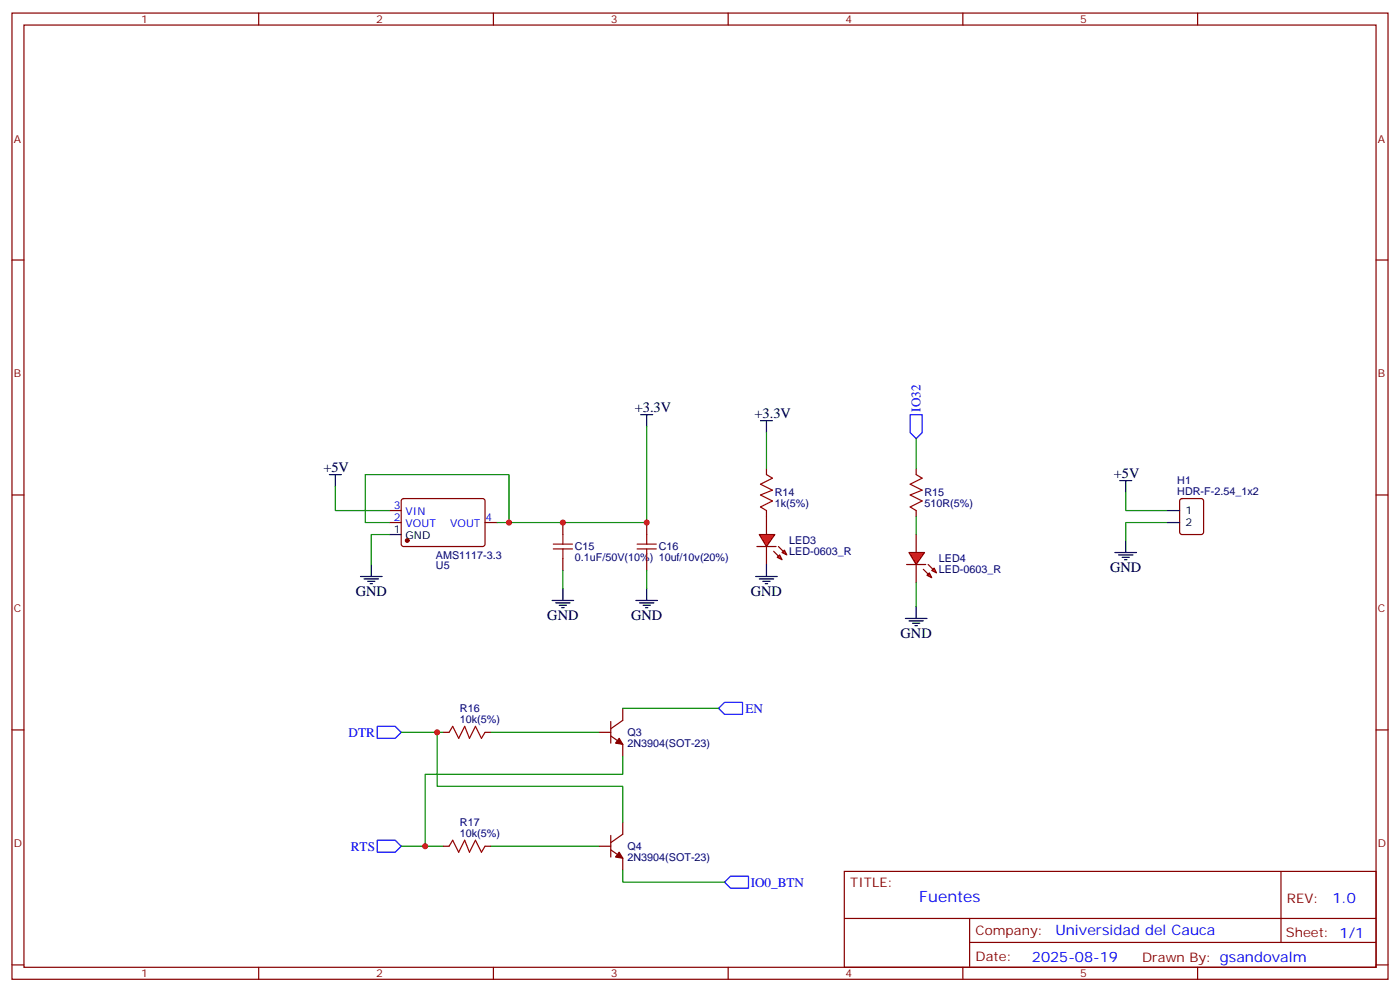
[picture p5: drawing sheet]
<svg xmlns="http://www.w3.org/2000/svg" width="412mm" height="292mm" viewBox="0 0 412 292" stroke-linecap="round" stroke-linejoin="round" font-family="sans-serif">
<g fill="none" stroke="#870000" stroke-width=".35">
<path d="M3.5 3.8h405.4v284.4h-405.4zM7.1 7.4h398.2v277.3h-398.2zM76.2 3.8v3.6M145.3 3.8v3.6M214.5 3.8v3.6M283.6 3.8v3.6M352.8 3.8v3.6M3.5 76.5h3.6M405.3 76.5h3.6M225.8 137.9v1.8M3.5 145.7h3.6M114.7 153.8h3.5"/>
<path d="M114.7 150.2h3.5M118.4 146.9l.5-.2 23.5 .1 .5 .6-.1 13-.6 .4h-23.6l-.4-.7v-12.7zM142.9 153.8h3.5M165.8 153.8v3.5M190.5 153.8v3.5M225.8 150.2v1.8M405.3 145.7h3.6M165.8 164.4v3.5M190.5 164.4v3.5M3.5 214.8h3.6M405.3 214.8h3.6M248.7 256.4h156.6v28.3h-156.6z"/>
<path d="M377.3 256.5v20.8M248.7 270.3h156.5M285.6 277.3h119.6M285.6 270.3v14.1M3.5 284h3.6M76.2 284.7v3.5M145.3 284.7v3.5M214.5 284.7v3.5M283.6 284.7v3.5M352.8 284.7v3.5M405.3 284h3.6"/>
</g>
<circle cx="119.9" cy="159.1" r=".53" fill="#870000" stroke="#870000" stroke-width=".35"/>
<path d="M97 139.7h3.5M98.8 139.7v3.5M114.7 157.3h3.5" fill="none" stroke="#000" stroke-width=".35"/>
<path d="M98.8 143.2v7h15.9" fill="none" stroke="#008700" stroke-width=".35"/>
<path d="M225.8 139.7l1.7 1-3.5 1.8 3.5 1.8-3.5 1.4 3.5 1.7-3.5 1.8 1.8 1M165.8 157.3v2.8M190.5 157.3v2.8M163 161.5h5.6M163 160.1h5.6M165.8 161.5v2.9M187.7 161.5h5.6M187.7 160.1h5.6M190.5 161.5v2.9" fill="none" stroke="#a10000" stroke-width=".35"/>
<g fill="#f00" stroke="#870000" stroke-width=".35">
<path d="M223.7 157.3h4.5l-2.4 3.5z"/>
<path d="M223 160.8h5.6z"/>
</g>
<g fill="#870000" stroke="#870000" stroke-width=".35">
<path d="M229.3 160.8l1.4 1.4z"/>
<path d="M227.9 162.2l1.4 1.5z"/>
</g>
<g fill="#f00" stroke="#870000" stroke-width=".35">
<path d="M230.4 162.6l.7-.7 .7 1.4z"/>
<path d="M229 164l.7-.7 .7 1.4z"/>
</g>
<path d="M269.9 137.9v1.8M225.8 152v5.3M269.9 150.2v1.8M225.8 160.8v5.3" fill="none" stroke="#870000" stroke-width=".35"/>
<g fill="none" stroke="#000" stroke-width=".35">
<path d="M188.7 122h3.6M190.5 122v3.6M224 123.8h3.5M225.8 123.8v3.5M106.2 169.7h6.3M107.2 170.4h4.3M108.3 171.1h2.1M109 171.8h.7M109.4 166.1v3.6M162.6 176.7h6.4M163.7 177.4h4.2M164.7 178.1h2.2"/>
<path d="M165.5 178.8h.7M165.8 173.2v3.5M187.3 176.7h6.4M188.4 177.4h4.2M189.4 178.1h2.2M190.1 178.8h.8M190.5 173.2v3.5M222.6 169.7h6.4M223.7 170.4h4.2M224.7 171.1h2.1M225.4 171.8h.7M225.8 166.1v3.6"/>
<path d="M269.9 178.5v3.5M266.7 182h6.3M267.8 182.7h4.2M268.8 183.4h2.1M269.5 184.1h.7"/>
</g>
<path d="M190.5 125.6v28.2h-44.1M225.8 127.3v10.6M114.7 153.8h-7.1v-14.1h42.3v14.1M114.7 157.3h-5.3v8.8M165.8 167.9v5.3M190.5 167.9v5.3" fill="none" stroke="#008700" stroke-width=".35"/>
<path d="M269.9 139.7l1.7 1-3.5 1.8 3.5 1.8-3.5 1.4 3.5 1.7-3.5 1.8 1.8 1" fill="none" stroke="#a10000" stroke-width=".35"/>
<g fill="#f00" stroke="#870000" stroke-width=".35">
<path d="M267.8 162.6h4.5l-2.4 3.5z"/>
<path d="M267.1 166.1h5.6z"/>
</g>
<g fill="#870000" stroke="#870000" stroke-width=".35">
<path d="M273.4 166.1l1.4 1.4z"/>
<path d="M272 167.5l1.4 1.4z"/>
</g>
<g fill="#f00" stroke="#870000" stroke-width=".35">
<path d="M274.5 167.9l.7-.7 .7 1.4z"/>
<path d="M273 169.3l.8-.7 .7 1.4z"/>
</g>
<g fill="none" stroke="#870000" stroke-width=".35">
<path d="M269.9 157.3v5.3M347.7 146.9l.5-.2h5.6l.7 .5v9.4l-.4 .6-5.9 .1-.7-.5v-9.4zM269.9 166.1v5.3M130.5 215.5h1.8M142.9 215.5h1.7M176.4 215.5h3.5M179.9 216.6l3.5 2.4v3.6M179.9 212.3v6.4M183.4 208.5v3.5l-3.5 2.5M130.5 249h1.8M142.9 249h1.7M176.4 249h3.5"/>
<path d="M179.9 250.1l3.5 2.5v3.5M179.9 245.9v6.3M183.4 242v3.5l-3.5 2.5"/>
</g>
<g fill="none" stroke="#008700" stroke-width=".35">
<path d="M269.9 129.1v8.8M269.9 152v5.3M331.6 145v5.2h12.4M344 153.8h-12.4v5.3M269.9 171.4v7.1M118.2 215.5h12.3M128.8 215.5v15.9h54.6v10.6M144.6 215.5h31.8M183.4 208.5h28.3M183.4 222.6v5.3h-58.2v21.1M118.2 249h12.3M144.6 249h31.8"/>
<path d="M183.4 256.1v3.5h30"/>
</g>
<path d="M268.1 122h3.5v5.3l-1.7 1.8-1.8-1.8zM111.1 213.7h5.3l1.8 1.8-1.8 1.8h-5.3zM211.7 208.5l1.7-1.8h5.3v3.5h-5.3zM111.1 247.3h5.3l1.8 1.7-1.8 1.8h-5.3zM215.2 257.8h5.3v3.6h-5.3l-1.8-1.8z" fill="none" stroke="#00f" stroke-width=".35"/>
<path d="M132.3 215.5l1-1.8 1.8 3.6 1.8-3.6 1.4 3.6 1.8-3.6 1.7 3.6 1.1-1.8M132.3 249l1-1.7 1.8 3.5 1.8-3.5 1.4 3.5 1.8-3.5 1.7 3.5 1.1-1.8" fill="none" stroke="#a10000" stroke-width=".35"/>
<g fill="#870000" stroke="#870000" stroke-width=".35">
<path d="M182.4 217.3l1 1.7-2.1-.3z"/>
<path d="M182.4 250.8l1 1.8-2.1-.4z"/>
</g>
<path d="M329.8 141.4h3.6M331.6 141.4v3.6M331.6 159.1v3.5M344 150.2h3.5M344 153.8h3.5M328.4 162.6h6.4M329.5 163.3h4.2M330.6 164h2.1M331.3 164.7h.7" fill="none" stroke="#000" stroke-width=".35"/>
<g fill="#c00">
<circle cx="165.8" cy="153.8" r=".88"/>
<circle cx="190.5" cy="153.8" r=".88"/>
<circle cx="149.9" cy="153.8" r=".88"/>
<circle cx="125.2" cy="249" r=".88"/>
<circle cx="128.8" cy="215.5" r=".88"/>
</g>
<text font-size="4.6" fill="#00f" x="270.8" y="265.5">Fuentes</text>
<g font-size="4.2">
<text x="187" y="121.3">+3.3V</text>
<text x="222.2" y="123.1">+3.3V</text>
<text x="95.2" y="139">+5V</text>
<text x="328.1" y="140.7">+5V</text>
<text x="327" y="168.2">GND</text>
<text x="104.8" y="175.3">GND</text>
<text x="221.2" y="175.3">GND</text>
<text x="161.2" y="182.4">GND</text>
<text x="185.9" y="182.4">GND</text>
<text x="265.3" y="187.6">GND</text>
</g>
<g font-size="4.2" fill="#00f">
<text x="392.5" y="265.7">1.0</text>
<text x="310.9" y="275.3">Universidad del Cauca</text>
<text x="304" y="283.1">2025-08-19</text>
</g>
<g font-size="3.9" fill="#00f">
<text x="271.2" y="121.1" transform="rotate(-90 271.2 121.1)">IO32</text>
<text x="219.6" y="209.8">EN</text>
<text x="102.7" y="216.8">DTR</text>
<text x="103.4" y="250.3">RTS</text>
<text x="221.1" y="260.9">IO0_BTN</text>
</g>
<g font-size="3.9" fill="#800">
<text x="250.5" y="261">TITLE:</text>
<text x="379.1" y="265.7">REV:</text>
<text x="287.4" y="275.2">Company:</text>
<text x="378.7" y="275.8">Sheet: 1/1</text>
<text x="287.4" y="282.9">Date:</text>
<text x="336.4" y="283">Drawn By: gsandovalm</text>
</g>
<g font-size="3.2" fill="#800">
<text x="41.6" y="6.8">1</text>
<text x="110.8" y="6.8">2</text>
<text x="179.9" y="6.8">3</text>
<text x="249.1" y="6.8">4</text>
<text x="318.2" y="6.8">5</text>
<text x="4.1" y="41.9">A</text>
<text x="405.9" y="41.9">A</text>
<text x="4.1" y="111.1">B</text>
<text x="405.9" y="111.1">B</text>
<text x="4.1" y="180.2">C</text>
<text x="405.9" y="180.2">C</text>
<text x="4.1" y="249.4">D</text>
<text x="405.9" y="249.4">D</text>
<text x="41.6" y="287.7">1</text>
<text x="110.8" y="287.7">2</text>
<text x="179.9" y="287.7">3</text>
<text x="249.1" y="287.7">4</text>
<text x="318.2" y="287.7">5</text>
</g>
<g font-size="3.2" fill="#000080">
<text x="346.8" y="142.5">H1</text>
<text x="228.2" y="149.3">1k(5%)</text>
<text x="228.2" y="146.1">R14</text>
<text x="272.3" y="149.3">510R(5%)</text>
<text x="272.3" y="146.1">R15</text>
<text x="346.8" y="145.7">HDR-F-2.54_1x2</text>
<text x="169.3" y="162">C15</text>
<text x="194" y="162">C16</text>
<text x="232.5" y="160.2">LED3</text>
<text x="128.4" y="164.4">AMS1117-3.3</text>
<text x="128.4" y="167.6">U5</text>
<text x="169.3" y="165.2">0.1uF/50V(10%) 10uf/10v(20%)</text>
<text x="232.5" y="163.4">LED-0603_R</text>
<text x="276.6" y="165.5">LED4</text>
<text x="276.6" y="168.7">LED-0603_R</text>
<text x="135.5" y="209.5">R16</text>
<text x="135.5" y="212.7">10k(5%)</text>
<text x="184.9" y="219.8">2N3904(SOT-23)</text>
<text x="184.9" y="216.7">Q3</text>
<text x="135.5" y="243">R17</text>
<text x="135.5" y="246.2">10k(5%)</text>
<text x="184.9" y="250.2">Q4</text>
<text x="184.9" y="253.3">2N3904(SOT-23)</text>
</g>
<g font-size="3.2" fill="#00f">
<text x="116" y="149.9">3</text>
<text x="116" y="153.4">2</text>
<text x="119.5" y="155.2">VOUT</text>
<text x="119.5" y="151.7">VIN</text>
<text x="132.6" y="155.2">VOUT</text>
<text x="143.1" y="153.4">4</text>
</g>
<g font-size="3.2">
<text x="349.2" y="151.3">1</text>
<text x="349.2" y="154.8">2</text>
<text x="116" y="157">1</text>
<text x="119.5" y="158.7">GND</text>
</g>
</svg>
